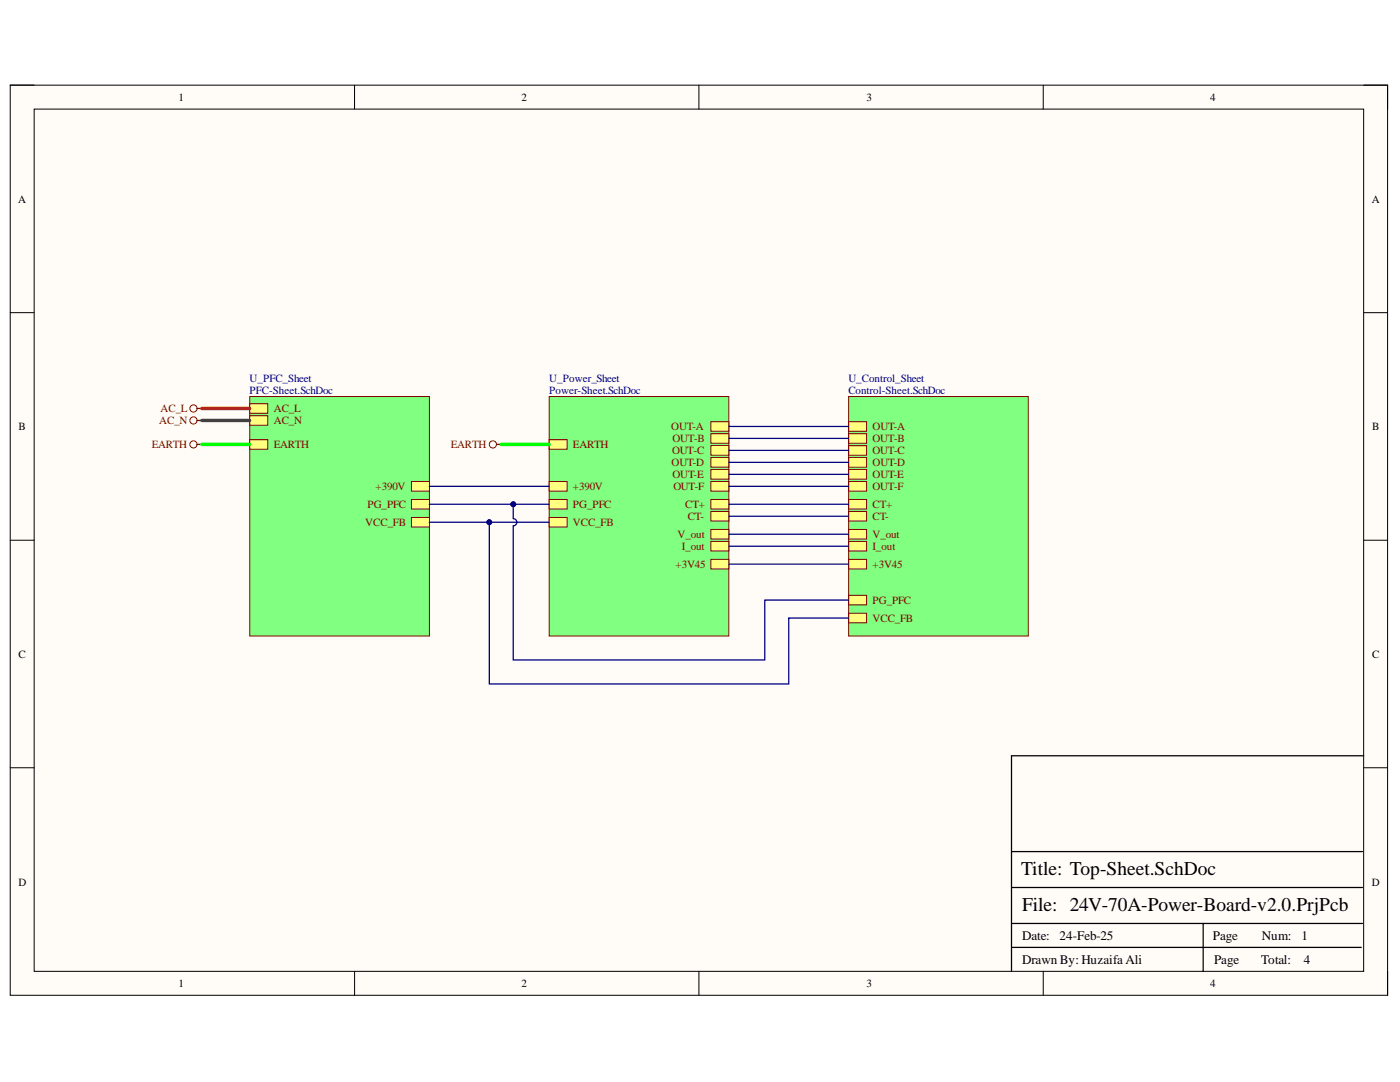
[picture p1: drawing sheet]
<svg xmlns="http://www.w3.org/2000/svg" width="279mm" height="216mm" viewBox="0 0 279 216" stroke-linecap="round" stroke-linejoin="round" font-family="sans-serif">
<path d="M2 17h274.9v181.6h-274.9z" fill-rule="evenodd" fill="#fffcf8"/>
<path d="M2 17h274.9v181.6h-274.9z" fill="none" stroke="#000" stroke-width=".2"/>
<path d="M6.8 21.8h265.3v172h-265.3z" fill-rule="evenodd" fill="#fffcf8"/>
<g fill="none" stroke="#000" stroke-width=".2">
<path d="M2 17h4.8M70.8 17v4.8M139.5 17v4.8M208.2 17v4.8M272.1 17h4.8v4.8M6.8 21.8h265.3v172h-265.3zM2 62.4h4.8M272.1 62.4h4.8M2 107.8h4.8M272.1 107.8h4.8M2 153.2h4.8M272.1 153.2h4.8"/>
<path d="M70.8 193.8v4.8M139.5 193.8v4.8M208.2 193.8v4.8M276.9 193.8v4.8"/>
</g>
<path d="M272.1 150.8h-70.2v43M201.9 177.1h70M201.9 169.9h70M201.9 189h69.8M201.9 184.3h70M240.1 184.3v9.5" fill="none" stroke="#000" stroke-width=".25"/>
<path d="M109.6 79.1h35.9v47.8h-35.9z" fill-rule="evenodd" fill="#80ff80"/>
<path d="M109.6 79.1h35.9v47.8h-35.9z" fill="none" stroke="#800000" stroke-width=".2"/>
<path d="M141.9 84.1h3.6v2h-3.6z" fill-rule="evenodd" fill="#ffff80"/>
<path d="M141.9 84.1h3.6v2h-3.6z" fill="none" stroke="#800000" stroke-width=".2"/>
<path d="M141.9 86.5h3.6v1.9h-3.6z" fill-rule="evenodd" fill="#ffff80"/>
<path d="M141.9 86.5h3.6v1.9h-3.6z" fill="none" stroke="#800000" stroke-width=".2"/>
<path d="M109.6 99.7h3.6v1.9h-3.6z" fill-rule="evenodd" fill="#ffff80"/>
<path d="M109.6 99.7h3.6v1.9h-3.6z" fill="none" stroke="#800000" stroke-width=".2"/>
<path d="M109.6 103.3h3.6v1.9h-3.6z" fill-rule="evenodd" fill="#ffff80"/>
<path d="M109.6 103.3h3.6v1.9h-3.6z" fill="none" stroke="#800000" stroke-width=".2"/>
<path d="M141.9 88.9h3.6v1.9h-3.6z" fill-rule="evenodd" fill="#ffff80"/>
<path d="M141.9 88.9h3.6v1.9h-3.6z" fill="none" stroke="#800000" stroke-width=".2"/>
<path d="M109.6 87.7h3.6v1.9h-3.6z" fill-rule="evenodd" fill="#ffff80"/>
<path d="M109.6 87.7h3.6v1.9h-3.6z" fill="none" stroke="#800000" stroke-width=".2"/>
<path d="M109.6 96.1h3.6v1.9h-3.6z" fill-rule="evenodd" fill="#ffff80"/>
<path d="M109.6 96.1h3.6v1.9h-3.6z" fill="none" stroke="#800000" stroke-width=".2"/>
<path d="M141.9 91.3h3.6v1.9h-3.6z" fill-rule="evenodd" fill="#ffff80"/>
<path d="M141.9 91.3h3.6v1.9h-3.6z" fill="none" stroke="#800000" stroke-width=".2"/>
<path d="M141.9 93.7h3.6v1.9h-3.6z" fill-rule="evenodd" fill="#ffff80"/>
<path d="M141.9 93.7h3.6v1.9h-3.6z" fill="none" stroke="#800000" stroke-width=".2"/>
<path d="M141.9 96.1h3.6v1.9h-3.6z" fill-rule="evenodd" fill="#ffff80"/>
<path d="M141.9 96.1h3.6v1.9h-3.6z" fill="none" stroke="#800000" stroke-width=".2"/>
<path d="M141.9 99.7h3.6v1.9h-3.6z" fill-rule="evenodd" fill="#ffff80"/>
<path d="M141.9 99.7h3.6v1.9h-3.6z" fill="none" stroke="#800000" stroke-width=".2"/>
<path d="M141.9 102.1h3.6v1.9h-3.6z" fill-rule="evenodd" fill="#ffff80"/>
<path d="M141.9 102.1h3.6v1.9h-3.6z" fill="none" stroke="#800000" stroke-width=".2"/>
<path d="M141.9 105.6h3.6v2h-3.6z" fill-rule="evenodd" fill="#ffff80"/>
<path d="M141.9 105.6h3.6v2h-3.6z" fill="none" stroke="#800000" stroke-width=".2"/>
<path d="M141.9 108h3.6v1.9h-3.6z" fill-rule="evenodd" fill="#ffff80"/>
<path d="M141.9 108h3.6v1.9h-3.6z" fill="none" stroke="#800000" stroke-width=".2"/>
<path d="M141.9 111.6h3.6v1.9h-3.6z" fill-rule="evenodd" fill="#ffff80"/>
<path d="M141.9 111.6h3.6v1.9h-3.6z" fill="none" stroke="#800000" stroke-width=".2"/>
<path d="M49.8 79.1h35.9v47.8h-35.9z" fill-rule="evenodd" fill="#80ff80"/>
<path d="M49.8 79.1h35.9v47.8h-35.9z" fill="none" stroke="#800000" stroke-width=".2"/>
<path d="M49.8 80.5h3.6v2h-3.6z" fill-rule="evenodd" fill="#ffff80"/>
<path d="M49.8 80.5h3.6v2h-3.6z" fill="none" stroke="#800000" stroke-width=".2"/>
<path d="M49.8 87.7h3.6v1.9h-3.6z" fill-rule="evenodd" fill="#ffff80"/>
<path d="M49.8 87.7h3.6v1.9h-3.6z" fill="none" stroke="#800000" stroke-width=".2"/>
<path d="M49.8 82.9h3.6v2h-3.6z" fill-rule="evenodd" fill="#ffff80"/>
<path d="M49.8 82.9h3.6v2h-3.6z" fill="none" stroke="#800000" stroke-width=".2"/>
<path d="M82.1 96.1h3.6v1.9h-3.6z" fill-rule="evenodd" fill="#ffff80"/>
<path d="M82.1 96.1h3.6v1.9h-3.6z" fill="none" stroke="#800000" stroke-width=".2"/>
<path d="M82.1 99.7h3.6v1.9h-3.6z" fill-rule="evenodd" fill="#ffff80"/>
<path d="M82.1 99.7h3.6v1.9h-3.6z" fill="none" stroke="#800000" stroke-width=".2"/>
<path d="M82.1 103.3h3.6v1.9h-3.6z" fill-rule="evenodd" fill="#ffff80"/>
<g fill="none" stroke="#800000" stroke-width=".2">
<path d="M82.1 103.3h3.6v1.9h-3.6z"/>
<circle cx="38.6" cy="83.9" r=".72"/>
<circle cx="38.6" cy="81.5" r=".72"/>
<circle cx="38.6" cy="88.7" r=".72"/>
</g>
<path d="M39.3 81.5h1M39.3 83.9h1M39.3 88.7h1" fill="none" stroke="#800000" stroke-width=".25"/>
<path d="M169.4 79.1h35.8v47.8h-35.8z" fill-rule="evenodd" fill="#80ff80"/>
<path d="M169.4 79.1h35.8v47.8h-35.8z" fill="none" stroke="#800000" stroke-width=".2"/>
<path d="M169.4 99.7h3.5v1.9h-3.5z" fill-rule="evenodd" fill="#ffff80"/>
<path d="M169.4 99.7h3.5v1.9h-3.5z" fill="none" stroke="#800000" stroke-width=".2"/>
<path d="M169.4 102.1h3.5v1.9h-3.5z" fill-rule="evenodd" fill="#ffff80"/>
<path d="M169.4 102.1h3.5v1.9h-3.5z" fill="none" stroke="#800000" stroke-width=".2"/>
<path d="M169.4 84.1h3.5v2h-3.5z" fill-rule="evenodd" fill="#ffff80"/>
<path d="M169.4 84.1h3.5v2h-3.5z" fill="none" stroke="#800000" stroke-width=".2"/>
<path d="M169.4 86.5h3.5v1.9h-3.5z" fill-rule="evenodd" fill="#ffff80"/>
<path d="M169.4 86.5h3.5v1.9h-3.5z" fill="none" stroke="#800000" stroke-width=".2"/>
<path d="M169.4 88.9h3.5v1.9h-3.5z" fill-rule="evenodd" fill="#ffff80"/>
<path d="M169.4 88.9h3.5v1.9h-3.5z" fill="none" stroke="#800000" stroke-width=".2"/>
<path d="M169.4 91.3h3.5v1.9h-3.5z" fill-rule="evenodd" fill="#ffff80"/>
<path d="M169.4 91.3h3.5v1.9h-3.5z" fill="none" stroke="#800000" stroke-width=".2"/>
<path d="M169.4 93.7h3.5v1.9h-3.5z" fill-rule="evenodd" fill="#ffff80"/>
<path d="M169.4 93.7h3.5v1.9h-3.5z" fill="none" stroke="#800000" stroke-width=".2"/>
<path d="M169.4 96.1h3.5v1.9h-3.5z" fill-rule="evenodd" fill="#ffff80"/>
<path d="M169.4 96.1h3.5v1.9h-3.5z" fill="none" stroke="#800000" stroke-width=".2"/>
<path d="M169.4 105.6h3.5v2h-3.5z" fill-rule="evenodd" fill="#ffff80"/>
<path d="M169.4 105.6h3.5v2h-3.5z" fill="none" stroke="#800000" stroke-width=".2"/>
<path d="M169.4 108h3.5v1.9h-3.5z" fill-rule="evenodd" fill="#ffff80"/>
<path d="M169.4 108h3.5v2h-3.5z" fill="none" stroke="#800000" stroke-width=".2"/>
<path d="M169.4 111.6h3.5v1.9h-3.5z" fill-rule="evenodd" fill="#ffff80"/>
<path d="M169.4 111.6h3.5v1.9h-3.5z" fill="none" stroke="#800000" stroke-width=".2"/>
<path d="M169.4 118.8h3.5v1.9h-3.5z" fill-rule="evenodd" fill="#ffff80"/>
<path d="M169.4 118.8h3.5v1.9h-3.5z" fill="none" stroke="#800000" stroke-width=".2"/>
<path d="M169.4 122.4h3.5v1.9h-3.5z" fill-rule="evenodd" fill="#ffff80"/>
<g fill="none" stroke="#800000" stroke-width=".2">
<path d="M169.4 122.4h3.5v1.9h-3.5z"/>
<circle cx="98.4" cy="88.7" r=".72"/>
</g>
<path d="M99.1 88.7h.9" fill="none" stroke="#800000" stroke-width=".25"/>
<path d="M40.3 81.5h9.5" fill="none" stroke="#f00" stroke-width=".68"/>
<path d="M40.3 83.9h9.5" fill="none" stroke="#434343" stroke-width=".68"/>
<path d="M40.3 88.7h9.5M100 88.7h9.6" fill="none" stroke="#0f0" stroke-width=".68"/>
<path d="M85.7 97h23.9M85.7 100.6h23.9" fill="none" stroke="#000080" stroke-width=".25"/>
<circle cx="102.4" cy="100.6" r=".48" fill="#000080"/>
<circle cx="102.4" cy="100.6" r=".48" fill="none" stroke="#000080" stroke-width=".2"/>
<path d="M85.7 104.2h23.9" fill="none" stroke="#000080" stroke-width=".25"/>
<circle cx="97.6" cy="104.2" r=".48" fill="#000080"/>
<circle cx="97.6" cy="104.2" r=".48" fill="none" stroke="#000080" stroke-width=".2"/>
<path d="M145.5 85.1h23.9M145.5 87.5h23.9M145.5 89.9h23.9M145.5 92.3h23.9M145.5 94.7h23.9M145.5 97h23.9M102.4 100.6v2.9a.72 .72 0 0 1 .7 .7 .72 .72 0 0 1-.7 .7v26.8h50.2v-12h16.8M145.5 100.6h23.9M145.5 103h23.9M145.5 106.6h23.9M145.5 109h23.9M145.5 112.6h23.9" fill="none" stroke="#000080" stroke-width=".25"/>
<circle cx="102.4" cy="100.6" r=".48" fill="#000080"/>
<circle cx="102.4" cy="100.6" r=".48" fill="none" stroke="#000080" stroke-width=".2"/>
<path d="M97.7 104.2v32.3h59.7v-13.2h12" fill="none" stroke="#000080" stroke-width=".25"/>
<circle cx="97.6" cy="104.2" r=".48" fill="#000080"/>
<circle cx="97.6" cy="104.2" r=".48" fill="none" stroke="#000080" stroke-width=".2"/>
<g font-size="3.9">
<text x="203.8" y="174.6">Title: Top-Sheet.SchDoc</text>
<text x="204" y="181.8">File: 24V-70A-Power-Board-v2.0.PrjPcb</text>
</g>
<g font-size="2.6">
<text x="204" y="187.5">Date:</text>
<text x="211.4" y="187.5">24-Feb-25</text>
<text x="242" y="187.5">Page</text>
<text x="251.8" y="187.5">Num:</text>
<text x="259.7" y="187.5">1</text>
<text x="204" y="192.3">Drawn By: HuzaifaAli</text>
<text x="242.3" y="192.3">Page</text>
<text x="251.7" y="192.3">Total:</text>
<text x="260.2" y="192.3">4</text>
</g>
<g font-size="2.2">
<text x="35.6" y="20.1">1</text>
<text x="104.1" y="20.1">2</text>
<text x="172.9" y="20.1">3</text>
<text x="241.5" y="20.1">4</text>
<text x="3.6" y="40.4">A</text>
<text x="273.8" y="40.4">A</text>
<text x="3.7" y="85.8">B</text>
<text x="273.8" y="85.8">B</text>
<text x="3.7" y="131.3">C</text>
<text x="273.8" y="131.3">C</text>
<text x="3.7" y="176.7">D</text>
<text x="273.8" y="176.7">D</text>
<text x="35.6" y="197">1</text>
<text x="104.1" y="197">2</text>
<text x="172.9" y="197">3</text>
<text x="241.5" y="197">4</text>
</g>
<g font-size="2.2" fill="#000080">
<text x="49.8" y="76.3">U_PFC_Sheet</text>
<text x="109.6" y="76.3">U_Power_Sheet</text>
<text x="169.3" y="76.3">U_Control_Sheet</text>
<text x="49.8" y="78.7">PFC-Sheet.SchDoc</text>
<text x="109.6" y="78.7">Power-Sheet.SchDoc</text>
<text x="169.3" y="78.7">Control-Sheet.SchDoc</text>
</g>
<g font-size="2.2" fill="#800000">
<text x="32.1" y="82.3">AC_L</text>
<text x="54.6" y="82.3">AC_L</text>
<text x="30.3" y="89.4">EARTH</text>
<text x="31.8" y="84.6">AC_N</text>
<text x="54.6" y="89.4">EARTH</text>
<text x="54.6" y="84.6">AC_N</text>
<text x="90" y="89.4">EARTH</text>
<text x="114.3" y="89.4">EARTH</text>
<text x="134" y="85.8">OUT-A</text>
<text x="134.2" y="88.3">OUT-B</text>
<text x="174.1" y="85.8">OUT-A</text>
<text x="174.1" y="88.3">OUT-B</text>
<text x="134" y="93">OUT-D</text>
<text x="134.1" y="90.6">OUT-C</text>
<text x="134.2" y="95.5">OUT-E</text>
<text x="174.1" y="90.6">OUT-C</text>
<text x="174.1" y="93">OUT-D</text>
<text x="174.1" y="95.5">OUT-E</text>
<text x="73.3" y="101.4">PG_PFC</text>
<text x="74.9" y="97.8">+390V</text>
<text x="114.3" y="101.4">PG_PFC</text>
<text x="114.3" y="97.8">+390V</text>
<text x="134.4" y="97.8">OUT-F</text>
<text x="136.7" y="101.4">CT+</text>
<text x="174.1" y="101.4">CT+</text>
<text x="174.1" y="97.8">OUT-F</text>
<text x="72.9" y="105">VCC_FB</text>
<text x="114.3" y="105">VCC_FB</text>
<text x="135.2" y="107.4">V_out</text>
<text x="137.3" y="103.7">CT-</text>
<text x="174.1" y="103.7">CT-</text>
<text x="174.1" y="107.4">V_out</text>
<text x="134.8" y="113.4">+3V45</text>
<text x="136.1" y="109.7">I_out</text>
<text x="174.1" y="109.7">I_out</text>
<text x="174.1" y="113.4">+3V45</text>
<text x="174.1" y="120.5">PG_PFC</text>
<text x="174.1" y="124.1">VCC_FB</text>
</g>
</svg>
